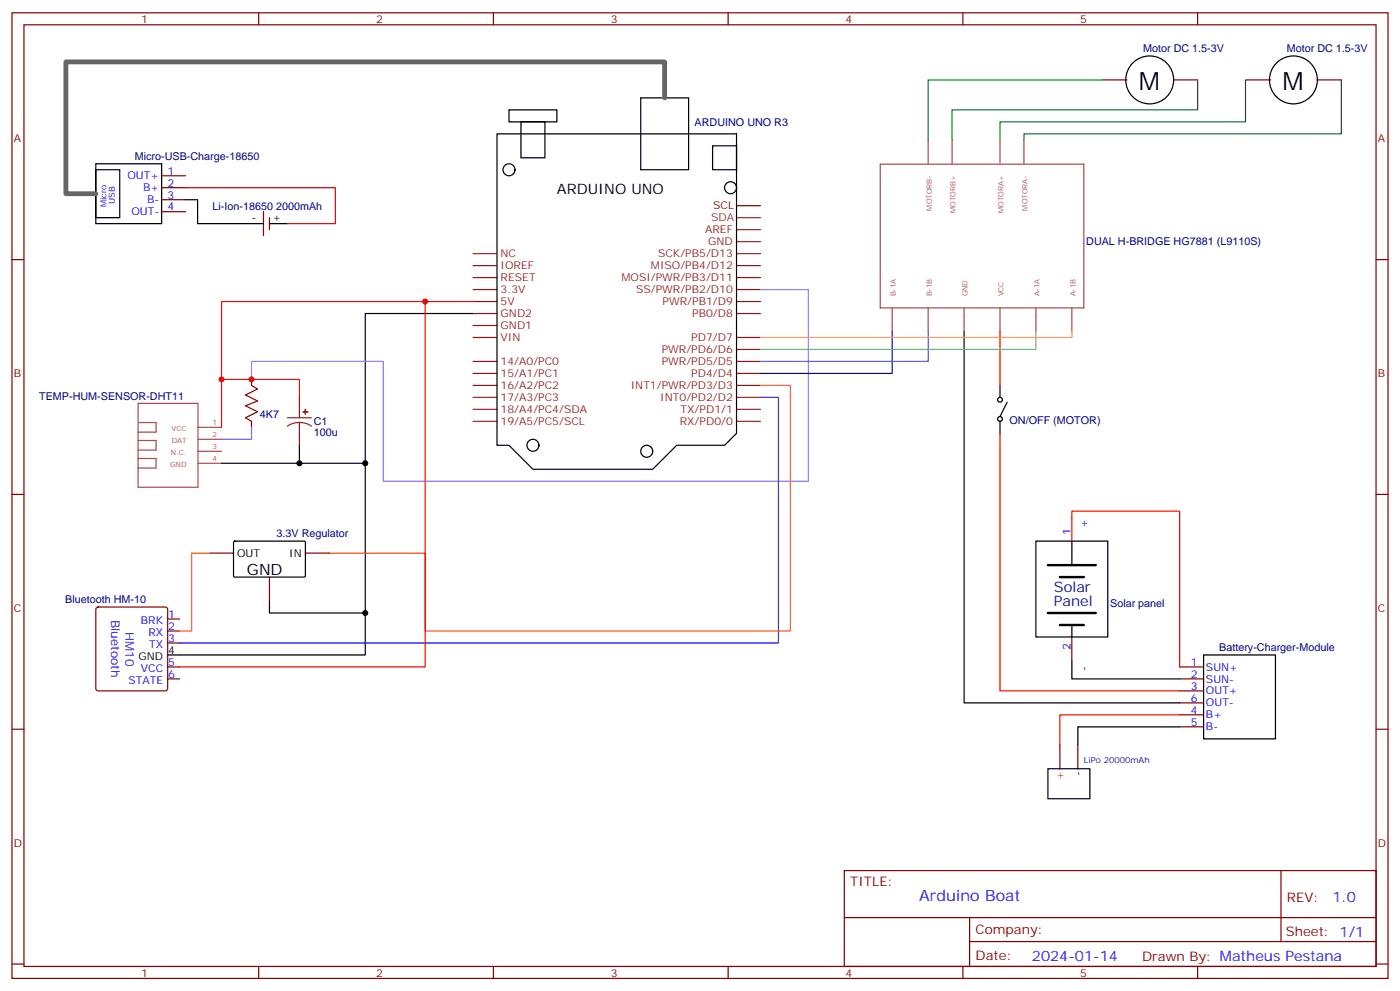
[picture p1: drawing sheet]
<svg xmlns="http://www.w3.org/2000/svg" width="412mm" height="292mm" viewBox="0 0 412 292" stroke-linecap="round" stroke-linejoin="round" font-family="sans-serif">
<g fill="none" stroke="#870000" stroke-width=".35">
<path d="M3.5 3.8h405.4v284.3h-405.4zM7.1 7.3h398.2v277.3h-398.2zM76.2 3.8v3.5M145.3 3.8v3.5M214.5 3.8v3.5M283.6 3.8v3.5M352.8 3.8v3.5M324.9 23.5h7.1M345.7 23.5h7.1M367.2 23.5h7.1M388.1 23.5h7M47.6 51.8h7.1"/>
<path d="M47.6 55.3h7.1M47.6 58.8h7.1M3.5 76.4h3.6M47.6 62.3h7.1M77.6 62.3v7.1M79.4 64.1v3.5M405.3 76.4h3.6M74.1 111.7v1.8M74.1 124.1v1.7M3.5 145.6h3.6M405.3 145.6h3.6M28.5 179l.4-.2h19.8l.5 .2 .2 .5v23.2l-.2 .5-.5 .2h-19.8l-.5-.2-.2-.5v-23.2z"/>
<path d="M61.7 162.9h7.1M79.4 169.9v7.1M90 162.9h7M49.4 196.4h3.5M49.4 199.9h3.5M49.4 182.3h3.5M49.4 185.8h3.5M49.4 189.3h3.5M315.7 187.6v7M347.5 196.4h7M347.5 199.9h7M3.5 214.7h3.6"/>
<path d="M312.2 219.3v7.1M317.5 219.3v7.1M347.5 203.4h7M347.5 207h7M347.5 210.5h7M347.5 214h7M405.3 214.7h3.6M248.7 256.4h156.6v28.2h-156.6zM377.3 256.4v20.9M248.7 270.2h156.5M285.6 277.3h119.6M285.6 270.2v14.1"/>
<path d="M3.5 283.9h3.6M76.2 284.6v3.5M145.3 284.6v3.5M214.5 284.6v3.5M283.6 284.6v3.5M352.8 284.6v3.5M405.3 283.9h3.6"/>
</g>
<g fill="none" stroke="#000" stroke-width=".35">
<path d="M146.4 39.4h70.6v88.2l-3.6 3.5h-14.1l-7 7.1h-35.3l-7.1-7.1h-3.5zM149.9 32.3h14.1v3.6h-14.1zM153.5 35.9h7v10.6h-7zM188.7 28.8h14.1v21.2h-14.1zM28.2 48.2h19.4v17.7h-19.4zM28.2 50h7.1v14.1h-7.1zM54.7 58.8h3.5v7.1h19.4M209.9 42.9h7.1v7.1h-7.1zM79.4 65.9h5.3M139.3 92.3h-31.7v44.1h-42.3M284 97.6v109.4h63.5M294.6 113.5v3.5"/>
<path d="M296.7 118.4l-2.1 4.3M88.2 131.1v5.3M107.6 136.4v56.5h-58.2M294.6 124.1v3.5M68.8 159.5l.3-.2 20.7 .1 .2 .3-.1 10.1-.3 .1h-20.6l-.2-.3zM305.2 159.3h21.1v28.3h-21.1zM315.7 159.3v7.1M79.4 177v3.5h28.2M315.7 194.6v5.3h31.8M315.7 184v3.6M354.5 192.9h21.2v24.7h-21.2zM347.5 214h-30v5.3"/>
<path d="M308.7 226.4h12.3v8.8h-12.3z"/>
<circle cx="338.7" cy="23.5" r="7.1"/>
<circle cx="381" cy="23.5" r="7.1"/>
<circle cx="149.9" cy="50" r="1.76"/>
<circle cx="215.2" cy="55.3" r="1.76"/>
<circle cx="294.6" cy="117.7" r=".71"/>
<circle cx="157" cy="131.1" r="1.76"/>
<circle cx="190.5" cy="132.9" r="1.76"/>
<circle cx="294.6" cy="123.4" r=".71"/>
</g>
<path d="M54.7 55.3h44.1v10.6h-14.1M125.2 88.8v107.6h-72.3M139.3 88.8h-74v22.9M294.6 97.6v15.9M88.2 117v-5.3h-22.9v14.1M294.6 127.6v75.8h52.9M315.7 159.3v-8.8h31.8v45.9M347.5 210.5h-35.3v8.8" fill="none" stroke="#f00" stroke-width=".35"/>
<path d="M308.7 166.4h14.1M312.2 169.9h7.1M308.7 180.5h14.1M312.2 184h7.1" fill="none" stroke="#000" stroke-width=".71"/>
<g fill="none" stroke="#a64a4a" stroke-width=".35">
<path d="M259.3 48.3h60v42.4h-60zM273.4 41.2v6.9M280.5 41.2v6.9M294.6 41.2v6.9M301.6 41.2v6.9M262.8 90.7v6.9M273.4 90.7v6.9M284 90.7v6.9M294.6 90.7v6.9M305.2 90.7v6.9M315.7 90.7v6.9M40.7 118.8h17.6v24.7h-17.6z"/>
<path d="M40.7 129.7h5.3v2.8h-5.3M40.7 135h5.3v2.8h-5.3M41 124.4h5v2.8h-5.3M58.3 125.8h7M58.3 129.4h7M58.3 132.9h7M58.3 136.4h7"/>
</g>
<g fill="none" stroke="#8c2424" stroke-width=".35">
<path d="M139.3 78.2h7.1M139.3 74.7h7.1M217 78.2h7M217 74.7h7M217 71.2h7M217 67.6h7M139.3 99.4h7.1M139.3 92.3h7.1M139.3 88.8h7.1M139.3 85.3h7.1M139.3 81.7h7.1M139.3 95.8h7.1"/>
<path d="M217 99.4h7M217 92.3h7M217 88.8h7M217 85.3h7M217 81.7h7M88.2 117v6M139.3 117h7.1M139.3 113.5h7.1M139.3 110h7.1M139.3 106.4h7.1M217 117h7M217 113.5h7"/>
<path d="M217 110h7M217 106.4h7M217 102.9h7M84.7 123h7M88.2 124.4l-1.9 .3-1.6 .8M88.2 124.4l1.8 .3 1.7 .8M88.2 124.4v6.7M139.3 124.1h7.1M139.3 120.5h7.1M217 124.1h7M217 120.5h7"/>
</g>
<g fill="#8c2424" stroke="#8c2424" stroke-width=".35">
<path d="M89.3 121.2l1.4 .1z"/>
<path d="M89.9 120.5l.1 1.5z"/>
</g>
<path d="M324.9 23.5h-51.5v17.7M352.8 23.5v8.8h-72.3v8.9M367.2 23.5h-.3v12.4h-72.3v5.3M395.1 23.5v15.9h-93.5v1.8" fill="none" stroke="#008700" stroke-width=".35"/>
<path d="M74.1 113.5l1.7 1-3.5 1.8 3.5 1.8-3.5 1.4 3.5 1.7-3.5 1.8 1.8 1.1" fill="none" stroke="#a10000" stroke-width=".35"/>
<path d="M74.1 125.8v3.6h-8.8" fill="none" stroke="#93f" stroke-width=".35"/>
<path d="M217 64.1h7" fill="none" stroke="#933" stroke-width=".35"/>
<path d="M217 60.6h7" fill="none" stroke="#900" stroke-width=".35"/>
<path d="M195.8 28.8v-10.6h-176.4v38.8h8.8" fill="none" stroke="#666" stroke-width="1.4"/>
<path d="M224 85.3h14.1v56.4h-125.2v-35.3h-38.8v5.3" fill="none" stroke="#96f" stroke-width=".35"/>
<path d="M224 117h5.3v72.3h-176.4" fill="none" stroke="#00f" stroke-width=".35"/>
<path d="M224 113.5h8.8v72.3h-107.6v-22.9h-28.2M61.7 162.9h-5.3v22.9h-3.5" fill="none" stroke="#f60" stroke-width=".35"/>
<path d="M262.8 97.6v12.4h-38.8" fill="none" stroke="#009" stroke-width=".35"/>
<path d="M273.4 97.6v8.8h-49.4" fill="none" stroke="#09f" stroke-width=".35"/>
<path d="M305.2 97.6v5.3h-81.2" fill="none" stroke="#6c9" stroke-width=".35"/>
<path d="M315.7 97.6v1.8h-91.7" fill="none" stroke="#fc3" stroke-width=".35"/>
<circle cx="88.2" cy="136.4" r=".88" fill="#000"/>
<circle cx="74.1" cy="111.7" r=".88" fill="#c00"/>
<circle cx="107.6" cy="136.4" r=".88" fill="#000"/>
<circle cx="65.3" cy="111.7" r=".88" fill="#f00"/>
<circle cx="107.6" cy="180.5" r=".88" fill="#000"/>
<circle cx="125.2" cy="88.8" r=".88" fill="#f00"/>
<g font-size="7.4">
<text x="335.5" y="26.5">M</text>
<text x="377.8" y="26.5">M</text>
</g>
<text font-size="4.6" x="72.7" y="169.2">GND</text>
<text font-size="4.6" fill="#00f" x="270.8" y="265.4">Arduino Boat</text>
<text font-size="4.2" x="164" y="57">ARDUINO UNO</text>
<g font-size="4.2" fill="#009">
<text x="310.4" y="174.2">Solar</text>
<text x="310.4" y="178.5">Panel</text>
</g>
<g font-size="4.2" fill="#00f">
<text x="392.5" y="265.6">1.0</text>
<text x="304" y="283">2024-01-14</text>
</g>
<g font-size="3.9" fill="#800">
<text x="250.5" y="260.9">TITLE:</text>
<text x="379.1" y="265.6">REV:</text>
<text x="287.4" y="275.1">Company:</text>
<text x="378.7" y="275.8">Sheet: 1/1</text>
<text x="287.4" y="282.8">Date:</text>
<text x="336.4" y="282.9">Drawn By: Matheus Pestana</text>
</g>
<g font-size="3.5" fill="#00f">
<text x="32.7" y="182.5" transform="rotate(90 32.7 182.5)">Bluetooth</text>
<text x="37" y="186.1" transform="rotate(90 37 186.1)">HM10</text>
</g>
<g font-size="3.2" fill="#800">
<text x="41.6" y="6.8">1</text>
<text x="110.8" y="6.8">2</text>
<text x="179.9" y="6.8">3</text>
<text x="249.1" y="6.8">4</text>
<text x="318.2" y="6.8">5</text>
<text x="4.1" y="41.9">A</text>
<text x="405.9" y="41.9">A</text>
<text x="4.1" y="111">B</text>
<text x="405.9" y="111">B</text>
<text x="4.1" y="180.2">C</text>
<text x="405.9" y="180.2">C</text>
<text x="4.1" y="249.3">D</text>
<text x="405.9" y="249.3">D</text>
<text x="41.6" y="287.6">1</text>
<text x="110.8" y="287.6">2</text>
<text x="179.9" y="287.6">3</text>
<text x="249.1" y="287.6">4</text>
<text x="318.2" y="287.6">5</text>
</g>
<g font-size="3.2" fill="#000080">
<text x="336.7" y="15.4">Motor DC 1.5-3V</text>
<text x="379.1" y="15.4">Motor DC 1.5-3V</text>
<text x="204.6" y="37.1">ARDUINO UNO R3</text>
<text x="39.7" y="47.1">Micro-USB-Charge-18650</text>
<text x="320" y="72">DUAL H-BRIDGE HG7881 (L9110S)</text>
<text x="11.6" y="117.7">TEMP-HUM-SENSOR-DHT11</text>
<text x="76.6" y="123.1">4K7</text>
<text x="92.4" y="125.2">C1</text>
<text x="297.4" y="124.8">ON/OFF (MOTOR)</text>
<text x="92.4" y="128.4">100u</text>
<text x="81.5" y="158.1">3.3V Regulator</text>
<text x="19.2" y="177.5">Bluetooth HM-10</text>
<text x="327" y="178.8">Solar panel</text>
<text x="359.1" y="191.8">Battery-Charger-Module</text>
</g>
<g font-size="3.2" fill="#00f">
<text x="37.5" y="52.8">OUT+</text>
<text x="49.4" y="51.4">1</text>
<text x="42.1" y="56.3">B+</text>
<text x="43.3" y="59.9">B-</text>
<text x="49.4" y="54.9">2</text>
<text x="49.4" y="58.5">3</text>
<text x="38.7" y="63.4">OUT-</text>
<text x="49.4" y="62">4</text>
<text x="320.3" y="155.6" transform="rotate(-90 320.3 155.6)">+</text>
<text x="315.4" y="157.6" transform="rotate(-90 315.4 157.6)">1</text>
<text x="41.5" y="183.7">BRK</text>
<text x="49.6" y="181.9">1</text>
<text x="49.6" y="185.5">2</text>
<text x="43.7" y="187.2">RX</text>
<text x="44" y="190.7">TX</text>
<text x="49.6" y="189">3</text>
<text x="315.4" y="191.4" transform="rotate(-90 315.4 191.4)">2</text>
<text x="41.5" y="197.8">VCC</text>
<text x="49.6" y="196">5</text>
<text x="320.3" y="197.4" transform="rotate(-90 320.3 197.4)">-</text>
<text x="350.8" y="196">1</text>
<text x="355.2" y="197.4">SUN+</text>
<text x="37.8" y="201.3">STATE</text>
<text x="49.6" y="199.6">6</text>
<text x="350.8" y="199.6">2</text>
<text x="350.8" y="203.1">3</text>
<text x="355.2" y="201">SUN-</text>
<text x="350.8" y="206.6">6</text>
<text x="355.2" y="204.5">OUT+</text>
<text x="355.2" y="208">OUT-</text>
<text x="350.8" y="210.1">4</text>
<text x="350.8" y="213.7">5</text>
<text x="355.2" y="211.6">B+</text>
<text x="355.2" y="215.1">B-</text>
<text x="318.6" y="228.5" transform="rotate(-90 318.6 228.5)">-</text>
</g>
<text font-size="3.2" fill="#009" x="62.6" y="61.7">Li-Ion-18650 2000mAh</text>
<g font-size="3.2">
<text x="74.1" y="65.2">-</text>
<text x="80.3" y="65.2">+</text>
<text x="69.8" y="163.9">OUT</text>
<text x="85.2" y="163.9">IN</text>
<text x="40.8" y="194.3">GND</text>
<text x="49.6" y="192.5">4</text>
</g>
<text font-size="3.2" fill="#933" x="209.5" y="65.2">SDA</text>
<text font-size="3.2" fill="#900" x="210.1" y="61.6">SCL</text>
<g font-size="3.2" fill="#8d2323">
<text x="207.7" y="68.7">AREF</text>
<text x="147.5" y="75.7">NC</text>
<text x="193.9" y="75.7">SCK/PB5/D13</text>
<text x="208.6" y="72.2">GND</text>
<text x="147.5" y="82.8">RESET</text>
<text x="147.5" y="79.3">IOREF</text>
<text x="183.1" y="82.8">MOSI/PWR/PB3/D11</text>
<text x="191.8" y="79.3">MISO/PB4/D12</text>
<text x="147.5" y="89.9">5V</text>
<text x="147.5" y="86.3">3.3V</text>
<text x="187.4" y="86.3">SS/PWR/PB2/D10</text>
<text x="195.2" y="89.9">PWR/PB1/D9</text>
<text x="147.5" y="93.4">GND2</text>
<text x="203.9" y="93.4">PB0/D8</text>
<text x="147.5" y="100.4">VIN</text>
<text x="147.5" y="96.9">GND1</text>
<text x="203.6" y="100.4">PD7/D7</text>
<text x="147.5" y="107.5">14/A0/PC0</text>
<text x="194.9" y="107.5">PWR/PD5/D5</text>
<text x="194.9" y="104">PWR/PD6/D6</text>
<text x="147.5" y="111">15/A1/PC1</text>
<text x="203.6" y="111">PD4/D4</text>
<text x="147.5" y="118.1">17/A3/PC3</text>
<text x="147.5" y="114.5">16/A2/PC2</text>
<text x="185.8" y="114.5">INT1/PWR/PD3/D3</text>
<text x="194.5" y="118.1">INT0/PD2/D2</text>
<text x="147.5" y="125.1">19/A5/PC5/SCL</text>
<text x="147.5" y="121.6">18/A4/PC4/SDA</text>
<text x="200.2" y="125.1">RX/PD0/0</text>
<text x="200.5" y="121.6">TX/PD1/1</text>
</g>
<text font-size="3.2" fill="#f00" x="313.3" y="229.7" transform="rotate(-90 313.3 229.7)">+</text>
<g font-size="2.5" fill="#00f">
<text x="31.3" y="60.9" transform="rotate(-90 31.3 60.9)">Micro</text>
<text x="33.8" y="60.1" transform="rotate(-90 33.8 60.1)">USB</text>
</g>
<text font-size="2.5" fill="#009" x="319.3" y="224.6">LiPo 20000mAh</text>
<g font-size="2.1" fill="#a54b4b">
<text x="274.4" y="62" transform="rotate(-90 274.4 62)">MOTORB-</text>
<text x="281.5" y="62.8" transform="rotate(-90 281.5 62.8)">MOTORB+</text>
<text x="295.6" y="62.8" transform="rotate(-90 295.6 62.8)">MOTORA+</text>
<text x="302.7" y="62" transform="rotate(-90 302.7 62)">MOTORA-</text>
<text x="263.9" y="87.3" transform="rotate(-90 263.9 87.3)">B-1A</text>
<text x="274.4" y="87.3" transform="rotate(-90 274.4 87.3)">B-1B</text>
<text x="285" y="87.3" transform="rotate(-90 285 87.3)">GND</text>
<text x="295.6" y="87.3" transform="rotate(-90 295.6 87.3)">VCC</text>
<text x="306.2" y="87.3" transform="rotate(-90 306.2 87.3)">A-1A</text>
<text x="316.8" y="87.3" transform="rotate(-90 316.8 87.3)">A-1B</text>
<text x="62.6" y="125.1">1</text>
<text x="50.6" y="126.9">VCC</text>
<text x="50.6" y="130.4">DAT</text>
<text x="62.6" y="128.7">2</text>
<text x="50.1" y="137.5">GND</text>
<text x="50.4" y="133.9">N.C.</text>
<text x="62.6" y="132.2">3</text>
<text x="62.6" y="135.7">4</text>
</g>
</svg>
